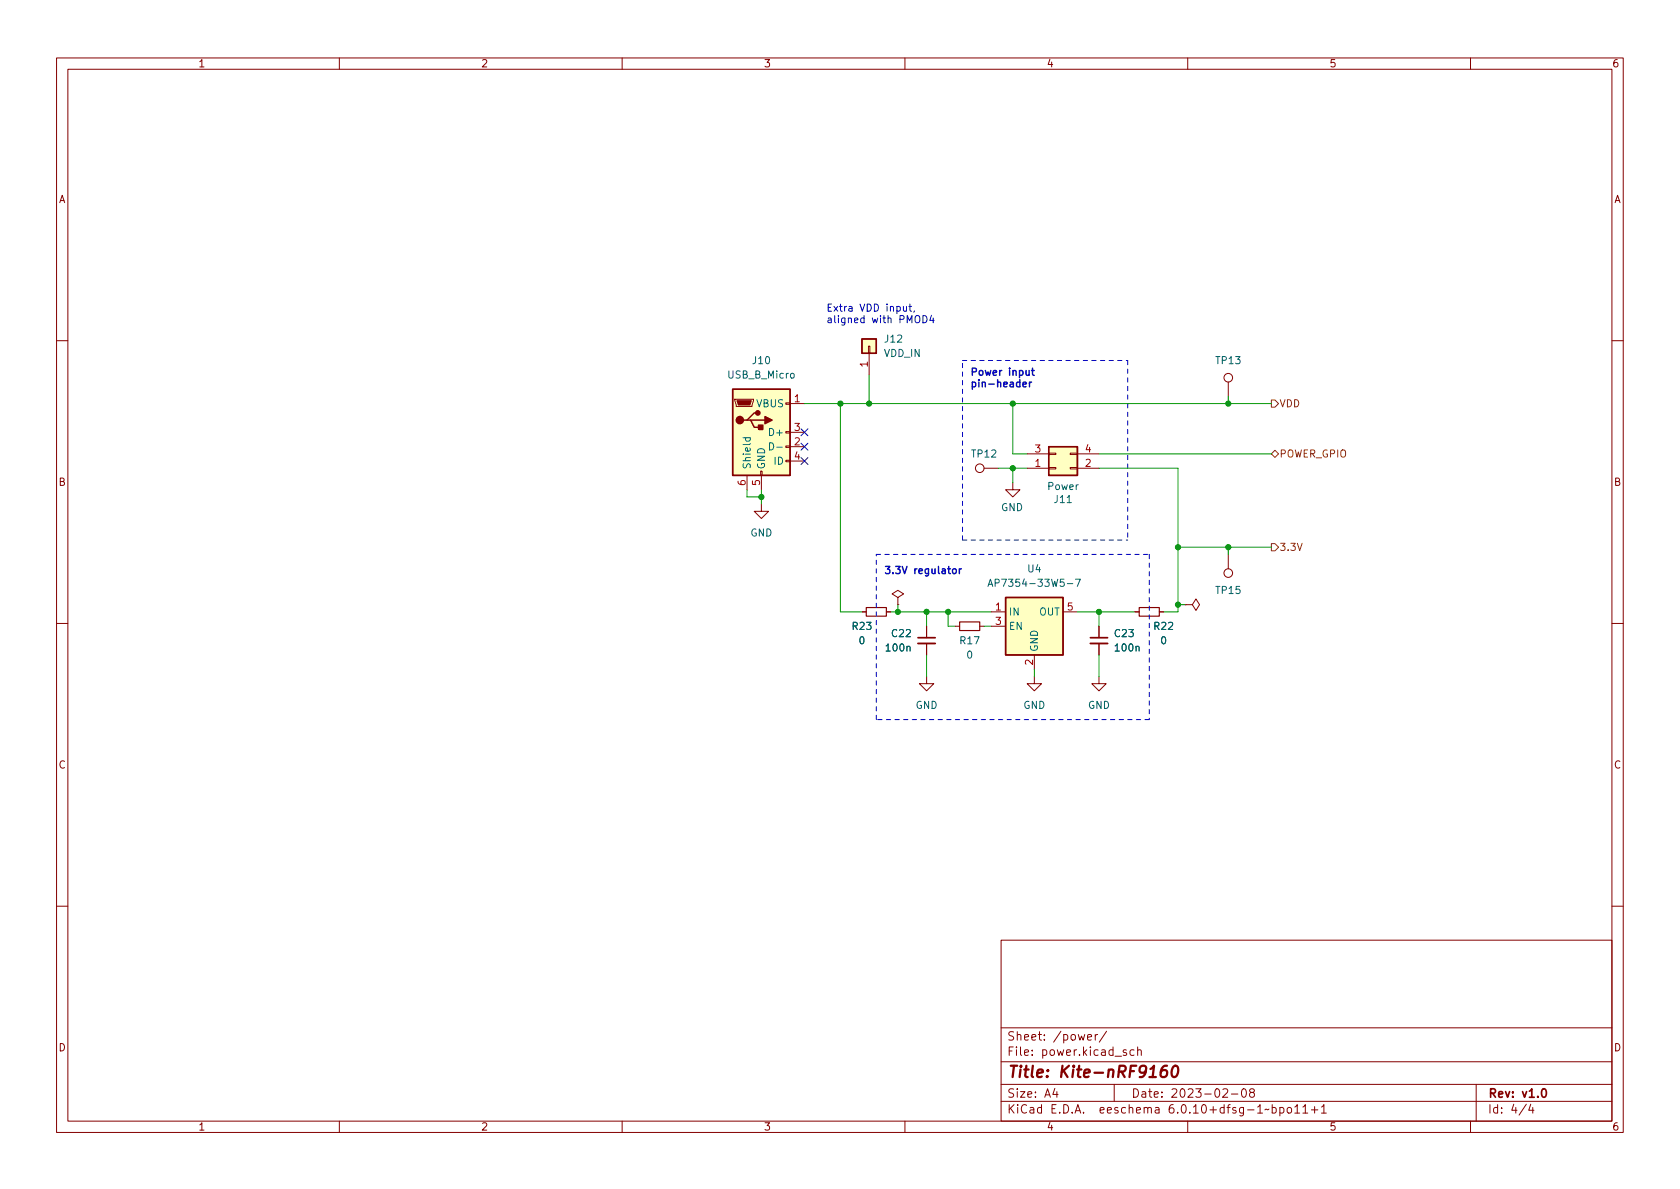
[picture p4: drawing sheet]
<svg xmlns="http://www.w3.org/2000/svg" width="297mm" height="210mm" viewBox="0 0 297 210" stroke-linecap="round" stroke-linejoin="round" font-family="sans-serif">
<g fill="none" stroke="#840000" stroke-width=".18">
<path d="M10 10.2h277v190.1h-277zM12 12.2h273v186.1h-273zM60 10.2v2M110 10.2v2M160 10.2v2M210 10.2v2M260 10.2v2M10 60.2h2M129.9 70.6h3.3v.3l-.2 1h-2.8zM138.9 78.9h.8v.2h-.8zM138.9 76.3h.8v.3h-.8zM138.9 71.2h.8v.3h-.8z"/>
<path d="M139.7 71.4h2.5M139.7 79h2.5M139.7 76.4h2.5M153.5 61.2h.3v1.3h-.3zM153.7 62.5v3.8M217.2 67.6v2.5M285 60.2h2M132.1 84.1v2.5M134.5 83.3h.2v.8h-.2zM134.6 89.1v1.3h1.3l-1.3 1.3-1.3-1.3h1.3M134.6 84.1v2.5M138.9 81.4h.8v.3h-.8z"/>
<path d="M139.7 81.5h2.5M174 82.8h2.5M179.1 85.3v1.3h-1.3l1.3 1.3 1.2-1.3h-1.2M181.6 82.8h3.8M181.6 80.3h3.8M185.4 80.1h1.3v.3h-1.3zM185.4 82.7h1.3v.2h-1.3zM189.2 80.1h1.3v.3h-1.3zM189.2 82.7h1.3v.2h-1.3zM190.5 82.8h3.8M190.5 80.3h3.8M217.2 98v2.6"/>
<path d="M10 110.2h2M152.4 108.2h.8M156.7 108.2h.8M158.7 105.7l1.1-.7-1.1-.6-1 .6 1 .7v1.2M158.7 106.9h.1M163.8 119.6v1.3h1.3l-1.3 1.3-1.2-1.3h1.2M163.8 110.7v2.1M163.8 113.8v2M168.9 110.7h.8M173.2 110.7h.8M175.3 110.7h2.5M175.3 108.2h2.5"/>
<path d="M182.9 119.6v1.3h1.2l-1.2 1.3-1.3-1.3h1.3M182.9 115.8v2.6M188 108.2h2.5M194.3 119.6v1.3h1.3l-1.3 1.3-1.3-1.3h1.3M194.3 110.7v2.1M194.3 113.8v2M200.7 108.2h.7M205 108.2h.7M209.5 106.9h1.3l.7-1 .6 1-.6 1-.7-1M209.5 106.9h.1M285 110.2h2M10 160.2h2"/>
<path d="M177 166.3h108v32h-108zM285 160.2h2M60 198.3v2M110 198.3v2M160 198.3v2M177 194.8h108M177 191.8h108M177 187.8h108M177 181.8h108M186.5 192.5l-.4 1h1M186.9 193v1M192.3 183.4l.7-.1-.1-.3-.4-.1-.2 .2 .1 .8h.5"/>
<path d="M193.6 182.9v1M194.1 182.9l-.3 .1-.2 .2M195.6 182.4l-1.2 1.9M197 191.8v3M199.1 185.7l-.3-.1-.2 .2v.3l.5 .1v.4h-.5M200.5 185.7l-.4-.1-.3 .3v.4l.1 .3h.6M201.1 185.8l.3-.2 .3 .1 .1 .9M201.1 185.1v1.5M210 198.3v2M216.2 192.7l.6-.2 .2 .2 .1 .3-1 1h1M217.7 193.5h1.2M219.7 192.6l.2-.1a.81 .81 0 0 1 .5 .7 .81 .81 0 0 1-.3 .8h-.1a.81 .81 0 0 1-.6-.6 .81 .81 0 0 1 .3-.8z"/>
<path d="M221.2 193.2l-.3-.3 .1-.2 .2-.2 .4 .1 .2 .2-.1 .2-.6 .2-.2 .3 .1 .4 .2 .1h.4l.2-.3-.1-.4-.2-.1M224.4 196.1l-.3 .2-.2-.2-.3 .2M224.9 195.9l.5-.1 .2 .3v.4l-.1 .3h-.6M224.9 195.3v1.5M226.3 195.9l.4-.1 .3 .3v.4l-.1 .3h-.6M226.3 195.8v1.5M227.7 195.9l.4-.1 .3 .3v.4l-.3 .3h-.4l-.1-.3v-.4zM228.9 195.8l.5-.5v1.5M228.9 196.8h.9M230.4 195.8l.4-.5v1.5M230.4 196.8h.8M231.9 196.3h1.1"/>
<path d="M232.4 195.7v1.1M233.6 195.8l.5-.5v1.5M233.6 196.8h.9M260 198.3v2M261 191.8v6.5M269.9 195.3l-1.3 1.9M270.6 195.3l-.3 1h.9M271 195.8v1"/>
<circle cx="217.2" cy="66.8" r=".76"/>
<circle cx="173.2" cy="82.8" r=".76"/>
<circle cx="217.2" cy="101.3" r=".76"/>
</g>
<path d="M162.3 112.8h3.1M192.8 112.8h3M272.8 192.6l.1-.1a.81 .81 0 0 1 .6 .7 .81 .81 0 0 1-.3 .8h-.1a.81 .81 0 0 1-.6-.6 .81 .81 0 0 1 .3-.8z" fill="none" stroke="#840000" stroke-width=".3"/>
<path d="M206.3 188.5a.91 .91 0 0 0-1 .8l-.1 .8 .1 .3a.66 .66 0 0 0 1-.3l.1-.5-.2-.3a.66 .66 0 0 0-1 .3M207.5 188.7a.46 .46 0 0 1 .4-.2 .46 .46 0 0 1 .4 .3 1.15 1.15 0 0 1-.8 1.7l-.2-.1a1.54 1.54 0 0 1 .2-1.7z" fill="none" stroke="#840000" stroke-width=".4"/>
<g fill="#ffffc2" stroke="#ffffc2" stroke-width=".18">
<path d="M185.4 79h5.1v5.1h-5.1z"/>
<path d="M177.8 105.7h10.2v10.1h-10.2z"/>
<path d="M129.5 68.8h10.2v15.3h-10.2z"/>
<path d="M152.4 59.9h2.5v2.6h-2.5z"/>
</g>
<path d="M152.4 59.9h2.5v2.6h-2.5zM129.5 68.8h10.2v15.3h-10.2zM132.1 74.3h.6l.6 1.3h1.3M132.7 74.3h2.6M134 73h-.7l-1.2 1.3h-.7M185.4 79h5.1v5.1h-5.1zM177.8 105.7h10.2v10.1h-10.2z" fill="none" stroke="#840000" stroke-width=".25"/>
<path d="M162.3 113.8h3.1M192.8 113.8h3" fill="none" stroke="#840000" stroke-width=".33"/>
<path d="M153.2 107.4h3.5v1.6h-3.5zM169.7 110h3.5v1.5h-3.5zM201.4 107.4h3.6v1.6h-3.6z" fill="none" stroke="#840000" stroke-width=".2"/>
<path d="M131.4 77.4h1.3M131.9 77.4l-.1 .4 .2 .2 .6-.1v-.5M136.1 78.3a.64 .64 0 0 1 .7 .6 .64 .64 0 0 1-.7 .7zM137.3 79.1h1M174.7 103.7l.4-1.3 .4 1.3M174.8 103.3h.6M190.2 102.4h.8l-.5 1.3" fill="none" stroke="#006464" stroke-width=".18"/>
<g fill="#840000" stroke="#840000" stroke-width=".25">
<path d="M135.3 73.7l1.2 .6-1.2 .6z"/>
<path d="M134.1 75.2h.8v.7h-.8z"/>
<circle cx="130.8" cy="74.3" r=".63"/>
<circle cx="134" cy="73" r=".38"/>
</g>
<path d="M130.3 70.9h2.5l-.2 .7h-2z" fill="#840000" stroke="#840000" stroke-width=".18"/>
<path d="M224.8 70.7h.6l.7 .7-.7 .6h-.6zM224.8 80.3l.6-.7 .7 .7-.7 .6zM224.8 96.1h.6l.7 .7-.7 .6h-.6z" fill="none" stroke="#725600" stroke-width=".18"/>
<path d="M180.9 68l.6-.1-.1-.3h-.4l-.1 .1v.7h.5M182 67.6v.8M182.4 67.6l-.4 .2M182.4 65.5h.5M182.6 65.1v1.1l.3 .2M168.5 100.7l.2-.1 .3 .1 .1 .5-.1 .2h-.3l-.2-.1zM169.6 100.6v.8M170 100.6l-.4 .2" fill="none" stroke="#0000c2" stroke-width=".25"/>
<path d="M159.7 54.2l.1 .8h.3l.2-.1M160.3 54.2v.8M160.7 54.2h.5M160.9 53.8v1.1l.3 .1M161.7 55l-.2 .2M163.2 55.8a.64 .64 0 0 1 .7 .6 .64 .64 0 0 1-.7 .7zM164.7 55.7l-.3 1h.8M165 56.2v.9" fill="none" stroke="#0000c2" stroke-width=".18"/>
<path d="M170.2 63.7h29.2M199.4 63.7v31.8M154.9 98h48.3M170.2 95.5v-31.8M170.2 95.5h29.2M203.2 98v29.2M154.9 127.2v-29.2M203.2 127.2h-48.3" fill="none" stroke="#0000c2" stroke-width=".18" stroke-dasharray=".8 .8"/>
<g fill="none" stroke="#009600" stroke-width=".18">
<path d="M142.2 71.4h82.6M148.6 71.4v36.8h3.8M153.7 66.3v5.1M179.1 71.4v8.9h2.5M217.2 70.1v1.3M132.1 86.6v1.3h2.5M134.6 86.6v2.5M176.5 82.8h5.1M179.1 82.8v2.5M194.3 82.8h14v25.4h-2.6M194.3 80.3h30.5M208.3 96.8h16.5"/>
<path d="M217.2 96.8v1.2M157.5 108.2h17.8M158.7 106.9v1.3M163.8 108.2v2.5M163.8 115.8v3.8M167.6 108.2v2.5h1.3M174 110.7h1.3M182.9 118.4v1.2M190.5 108.2h10.2M194.3 108.2v2.5M194.3 115.8v3.8M208.3 106.9h1.2"/>
</g>
<path d="M141.6 78.4l1.2 1.2M141.6 75.8l1.2 1.3M142.8 78.4l-1.2 1.2M142.8 75.8l-1.2 1.3M141.6 80.9l1.2 1.2M142.8 80.9l-1.2 1.2" fill="none" stroke="#000084" stroke-width=".18"/>
<g fill="#009600" stroke="#009600" stroke-width=".18">
<circle cx="153.7" cy="71.4" r=".46"/>
<circle cx="148.6" cy="71.4" r=".46"/>
<circle cx="179.1" cy="82.8" r=".46"/>
<circle cx="179.1" cy="71.4" r=".46"/>
<circle cx="134.6" cy="87.9" r=".46"/>
<circle cx="163.8" cy="108.2" r=".46"/>
<circle cx="167.6" cy="108.2" r=".46"/>
<circle cx="158.7" cy="108.2" r=".46"/>
<circle cx="194.3" cy="108.2" r=".46"/>
<circle cx="217.2" cy="96.8" r=".46"/>
<circle cx="208.3" cy="96.8" r=".46"/>
<circle cx="208.3" cy="106.9" r=".46"/>
<circle cx="217.2" cy="71.4" r=".46"/>
</g>
<text font-size="2.8" fill="#840000" x="178" y="190.6">Title: Kite-nRF9160</text>
<g font-size="2.1" fill="#840000">
<text x="178" y="184">Sheet: /power/</text>
<text x="178" y="186.7">File: power.kicad_sch</text>
<text x="178" y="196.9">KiCad E.D.A. eeschema 6.0.10+dfsg-1~bpo11+1</text>
<text x="178" y="194.1">Size: A4</text>
<text x="200" y="194.1">Date: 2023-02-08</text>
<text x="263" y="194.1">Rev: v1.0</text>
<text x="263" y="196.9">Id: 4/4</text>
</g>
<g font-size="1.8" fill="#840000">
<text x="35" y="11.9">1</text>
<text x="85" y="11.9">2</text>
<text x="135" y="11.9">3</text>
<text x="185" y="11.9">4</text>
<text x="235" y="11.9">5</text>
<text x="285" y="11.9">6</text>
<text x="10.3" y="35.9">A</text>
<text x="285.3" y="35.9">A</text>
<text x="10.3" y="85.9">B</text>
<text x="285.3" y="85.9">B</text>
<text x="10.3" y="135.9">C</text>
<text x="285.3" y="135.9">C</text>
<text x="10.3" y="185.9">D</text>
<text x="285.3" y="185.9">D</text>
<text x="35" y="199.9">1</text>
<text x="85" y="199.9">2</text>
<text x="135" y="199.9">3</text>
<text x="185" y="199.9">4</text>
<text x="235" y="199.9">5</text>
<text x="285" y="199.9">6</text>
</g>
<g font-size="1.8" fill="#0000c2">
<text x="146" y="55.1">Extra VDD input,</text>
<text x="146" y="57.1">aligned with PMOD4</text>
<text x="171.4" y="66.4">Power input</text>
<text x="171.4" y="68.5">pin-header</text>
<text x="156.2" y="101.5">3.3V regulator</text>
</g>
<g font-size="1.8" fill="#006464">
<text x="133.1" y="64.4">J10</text>
<text x="156.3" y="63.1">VDD_IN</text>
<text x="156.5" y="60.6">J12</text>
<text x="215.1" y="64.4">TP13</text>
<text x="128.8" y="66.9">USB_B_Micro</text>
<text x="133.8" y="72">VBUS</text>
<text x="136.4" y="77.1">D+</text>
<text x="132.7" y="83.1" transform="rotate(-90 132.7 83.1)">Shield</text>
<text x="135.3" y="83.1" transform="rotate(-90 135.3 83.1)">GND</text>
<text x="136.9" y="82.2">ID</text>
<text x="171.9" y="80.9">TP12</text>
<text x="185.3" y="86.6">Power</text>
<text x="186.5" y="88.9">J11</text>
<text x="132.7" y="94.9">GND</text>
<text x="177" y="90.4">GND</text>
<text x="181.7" y="101.2">U4</text>
<text x="176.3" y="103.8">AP7354-33W5-7</text>
<text x="215.1" y="105">TP15</text>
<text x="150.8" y="111.4">R23</text>
<text x="151.9" y="113.9">0</text>
<text x="157.7" y="112.6">C22</text>
<text x="169.8" y="113.9">R17</text>
<text x="178.3" y="108.8">IN</text>
<text x="178.3" y="111.4">EN</text>
<text x="183.7" y="108.8">OUT</text>
<text x="197.2" y="112.6">C23</text>
<text x="204.1" y="111.4">R22</text>
<text x="205.2" y="113.9">0</text>
<text x="156.8" y="115.2">100n</text>
<text x="171" y="116.5">0</text>
<text x="183.5" y="115.3" transform="rotate(-90 183.5 115.3)">GND</text>
<text x="197.3" y="115.2">100n</text>
<text x="161.9" y="125.3">GND</text>
<text x="180.9" y="125.3">GND</text>
<text x="192.3" y="125.3">GND</text>
</g>
<g font-size="1.8" fill="#a90000">
<text x="153.4" y="64.9" transform="rotate(-90 153.4 64.9)">1</text>
<text x="140.5" y="71.1">1</text>
<text x="140.5" y="76.2">3</text>
<text x="140.5" y="78.7">2</text>
<text x="140.5" y="81.3">4</text>
<text x="183" y="82.5">1</text>
<text x="183" y="80">3</text>
<text x="191.9" y="82.5">2</text>
<text x="191.9" y="80">4</text>
<text x="131.8" y="85.8" transform="rotate(-90 131.8 85.8)">6</text>
<text x="134.4" y="85.8" transform="rotate(-90 134.4 85.8)">5</text>
<text x="176" y="107.9">1</text>
<text x="188.7" y="107.9">5</text>
<text x="176" y="110.5">3</text>
<text x="182.6" y="117.6" transform="rotate(-90 182.6 117.6)">2</text>
</g>
<g font-size="1.8" fill="#725600">
<text x="226.2" y="72">VDD</text>
<text x="226.2" y="80.9">POWER_GPIO</text>
<text x="226.2" y="97.4">3.3V</text>
</g>
</svg>
